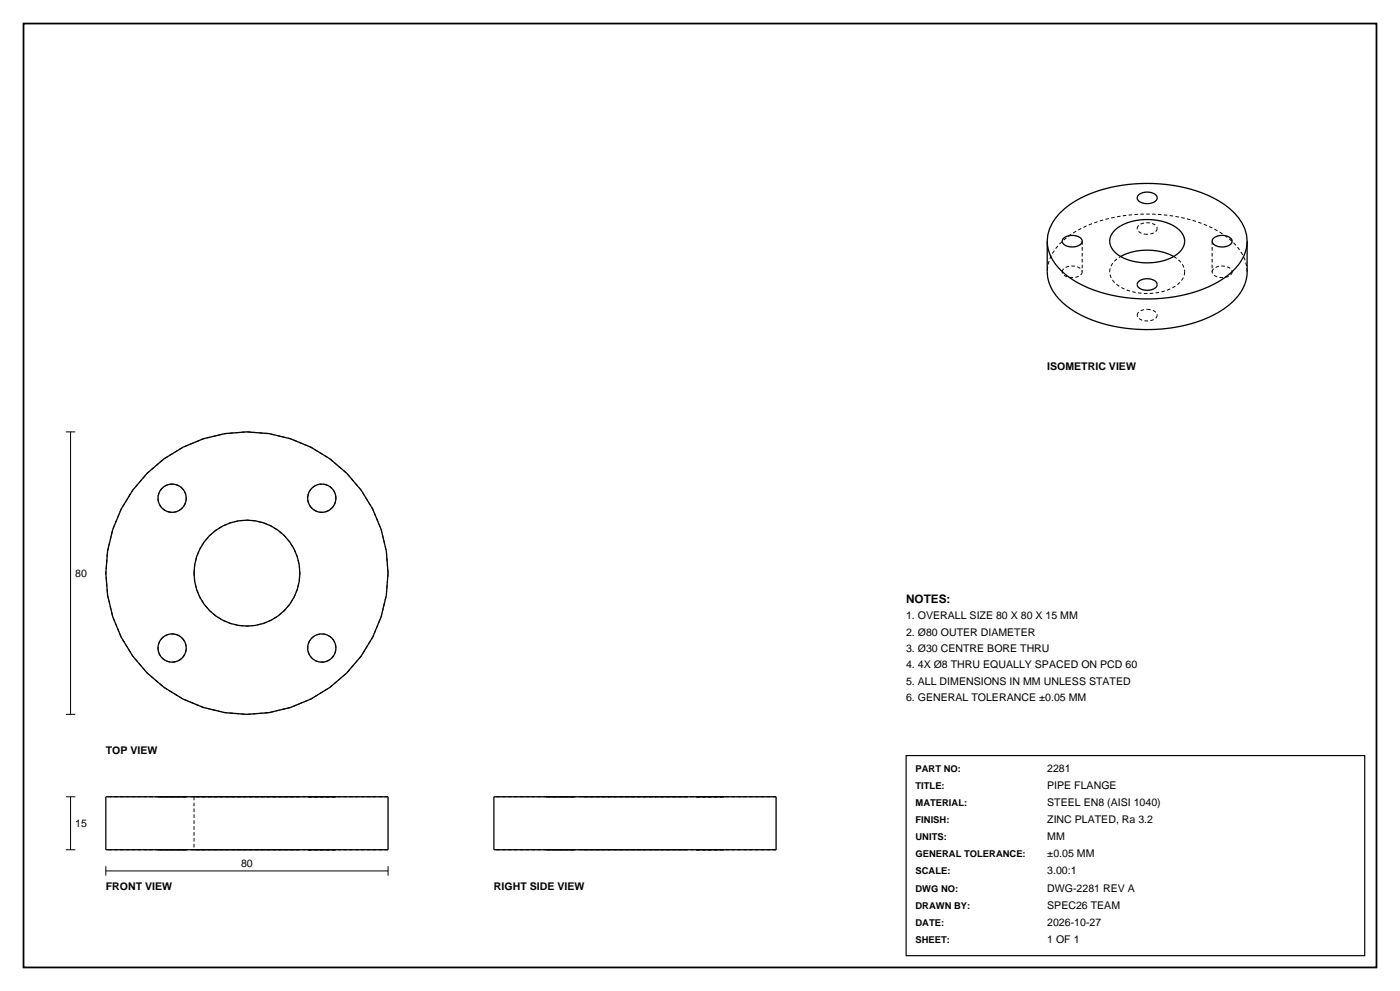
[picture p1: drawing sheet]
<svg xmlns="http://www.w3.org/2000/svg" width="420mm" height="297mm" viewBox="0 0 420 297" stroke-linecap="round" stroke-linejoin="round" font-family="sans-serif">
<path d="M7.1 7.1h405.8v282.8h-405.8z" fill="none" stroke="#000" stroke-width=".53"/>
<g fill="none" stroke="#000" stroke-width=".3" stroke-dasharray="1.1 .7" stroke-linecap="butt">
<path d="M324.7 72.3v9.2M341.2 68.5a3 3 0 0 1 3.5-1.7 2.5 2.5 0 0 1 2.5 1.7M344.2 70.2l-2.1-.5-.7-.5-.2-.7M347.2 68.5l-.3 .7-.7 .5-2 .5M352.1 76.9l1.4 1 1 1.1 .7 1.2 .2 1.3M363.6 72.3v9.2M318.7 81.5a3 3 0 0 1 3.5-1.7 2.5 2.5 0 0 1 2.5 1.7M324.7 81.5a3 3 0 0 1-3.6 1.7 2.5 2.5 0 0 1-2.4-1.7M332.9 81.5l.2-1.3 .7-1.2 1-1.1 1.4-1M341.2 94.5l.2-.7 .7-.6 2.1-.5M344.2 92.7l2 .5 .7 .6 .3 .7M347.2 94.5a3 3 0 0 1-3.6 1.7 2.5 2.5 0 0 1-2.4-1.7"/>
<path d="M355.4 81.5a6.6 6.6 0 0 1-5 5.4 17.1 17.1 0 0 1-15.6-1.8l-.9-1a4.3 4.3 0 0 1-1-2.6M363.6 81.5a3 3 0 0 1 3.6-1.7 2.5 2.5 0 0 1 2.4 1.7M369.6 81.5a3 3 0 0 1-3.5 1.7 2.5 2.5 0 0 1-2.5-1.7M374.1 81.5a14.9 14.9 0 0 0-8.2-11.9 46.9 46.9 0 0 0-33-4.2 28.9 28.9 0 0 0-16.2 9.1 11.5 11.5 0 0 0-2.5 7M54.6 152.3a4.2 4.2 0 0 1-7-1.7 4.2 4.2 0 0 1 4.7-5.5 4.2 4.2 0 0 1 2.8 6.7l-.5 .5M93.5 152.3a4.2 4.2 0 0 1 1.7-7 4.2 4.2 0 0 1 5.5 4.7 4.2 4.2 0 0 1-6.7 2.7l-.5-.4M58.2 171.8a15.9 15.9 0 0 1 23.1-14.2 15.9 15.9 0 0 1 2.1 27 15.9 15.9 0 0 1-25-10.4l-.2-2.4M116.4 171.8a42.3 42.3 0 0 0-61.5-37.8 42.3 42.3 0 0 0-5.7 72 42.3 42.3 0 0 0 66.7-27.6l.5-6.6M54.6 191.2a4.2 4.2 0 0 1-1.7 7 4.2 4.2 0 0 1-5.4-4.6 4.2 4.2 0 0 1 6.6-2.8l.5 .4M93.5 191.2a4.2 4.2 0 0 1 7.1 1.7 4.2 4.2 0 0 1-4.7 5.5 4.2 4.2 0 0 1-2.8-6.7l.4-.5M47.4 238.8h7.2M47.4 238.8h8.5"/>
<path d="M54.6 238.8h1.3M54.6 238.8h-7.2M55.9 238.8h-8.5M55.9 238.8h-1.3M58.2 238.8h31.8M58.2 238.8v15.9M90 238.8h-31.8M92.3 238.8h1.2M92.3 238.8h8.5M93.5 238.8h7.3M93.5 238.8h-1.2M100.8 238.8h-8.5"/>
<path d="M100.8 238.8h-7.3M116.4 238.8h-84.7M163.8 238.8h8.5M163.8 238.8h7.2M171 238.8h-7.2M171 238.8h1.3M172.3 238.8h-1.3M172.3 238.8h-8.5M174.6 238.8h15.9M190.5 238.8h15.9M206.4 238.8h-31.8M208.7 238.8h8.5"/>
<path d="M208.7 238.8h1.3M210 238.8h-1.3M210 238.8h7.2M217.2 238.8h-7.2M217.2 238.8h-8.5M232.8 238.8h-84.6M47.4 254.7h7.2M47.4 254.7h8.5M54.6 254.7h1.3M54.6 254.7h-7.2M55.9 254.7h-8.5M55.9 254.7h-1.3"/>
<path d="M58.2 254.7h31.8M90 254.7h-31.8M92.3 254.7h1.2M92.3 254.7h8.5M93.5 254.7h7.3M93.5 254.7h-1.2M100.8 254.7h-8.5M100.8 254.7h-7.3M116.4 254.7h-84.7M163.8 254.7h8.5M163.8 254.7h7.2M171 254.7h-7.2"/>
<path d="M171 254.7h1.3M172.3 254.7h-1.3M172.3 254.7h-8.5M174.6 254.7h15.9M190.5 254.7h15.9M206.4 254.7h-31.8M208.7 254.7h8.5M208.7 254.7h1.3M210 254.7h-1.3M210 254.7h7.2M217.2 254.7h-7.2M217.2 254.7h-8.5"/>
<path d="M232.8 254.7h-84.6"/>
</g>
<g fill="none" stroke="#000" stroke-width=".39">
<path d="M341.5 58.5a4 4 0 0 1 5.6 .4 2.16 2.16 0 0 1-2.4 2.1l-1.5-.1-1.3-.5a1.23 1.23 0 0 1-.4-1.9zM314.2 72.3v4.6a15.8 15.8 0 0 0 1.6 10.2 26.1 26.1 0 0 0 16.1 10.2 47.1 47.1 0 0 0 33.8-3.8 15.3 15.3 0 0 0 8.4-11.6v-9.6M314.2 72.3a14.8 14.8 0 0 0 8.1 11.8 46.7 46.7 0 0 0 33.3 4.2 27.8 27.8 0 0 0 15.3-8.2 11.9 11.9 0 0 0 3.2-7.8M314.2 72.3a14.9 14.9 0 0 1 8.2-11.9 46.9 46.9 0 0 1 33-4.2 28.9 28.9 0 0 1 16.2 9.1 11.5 11.5 0 0 1 2.5 7M319 71.4a4 4 0 0 1 5.6 .5 2.09 2.09 0 0 1-2.4 2.1 3.3 3.3 0 0 1-3.5-1.5zM334.4 69l.5-.4a16.5 16.5 0 0 1 18.8 .3 4.5 4.5 0 0 1-.8 7.5 16.8 16.8 0 0 1-18.1-.5 4.2 4.2 0 0 1-1-6.1zM336.2 76.9a17.6 17.6 0 0 1 15.9 0M364 71.4a4 4 0 0 1 5.6 .5 2.09 2.09 0 0 1-2.4 2.1 3.3 3.3 0 0 1-3.5-1.5zM341.5 84.4l1-.6 1.4-.3 1.4 .2 1.1 .4a1.36 1.36 0 0 1 .7 1.6 1.36 1.36 0 0 1-1.3 1 4 4 0 0 1-4.6-1.1v-.6zM31.7 238.8h84.7v15.9h-84.7zM148.2 238.8h84.6v15.9h-84.6z"/>
<circle cx="51.6" cy="149.3" r="4.2"/>
<circle cx="96.5" cy="149.3" r="4.2"/>
<circle cx="74.1" cy="171.8" r="42.3"/>
<circle cx="74.1" cy="171.8" r="15.9"/>
<circle cx="51.6" cy="194.2" r="4.2"/>
<circle cx="96.5" cy="194.2" r="4.2"/>
</g>
<path d="M19.8 129.4h2.8M21.2 129.4v84.7M19.8 214.1h2.8M19.8 238.8h2.8M21.2 238.8v15.9M19.8 254.7h2.8M31.7 259.6v2.8M116.4 259.6v2.8M31.7 261h84.7" fill="none" stroke="#000" stroke-width=".3"/>
<path d="M271.8 226.4h137.6v60h-137.6z" fill="none" stroke="#000" stroke-width=".35"/>
<text font-size="3.5" x="271.8" y="180.6">NOTES:</text>
<g font-size="3.2">
<text x="314.2" y="110.8">ISOMETRIC VIEW</text>
<text x="22.6" y="172.8">80</text>
<text x="271.8" y="185.5">1. OVERALL SIZE 80 X 80 X 15 MM</text>
<text x="271.8" y="190.5">2. Ø80 OUTER DIAMETER</text>
<text x="271.8" y="195.4">3. Ø30 CENTRE BORE THRU</text>
<text x="271.8" y="200.3">4. 4X Ø8 THRU EQUALLY SPACED ON PCD 60</text>
<text x="271.8" y="205.3">5. ALL DIMENSIONS IN MM UNLESS STATED</text>
<text x="271.8" y="210.2">6. GENERAL TOLERANCE ±0.05 MM</text>
<text x="31.7" y="226.1">TOP VIEW</text>
<text x="314.2" y="231.4">2281</text>
<text x="314.2" y="236.5">PIPE FLANGE</text>
<text x="314.2" y="241.6">STEEL EN8 (AISI 1040)</text>
<text x="22.6" y="247.8">15</text>
<text x="314.2" y="246.7">ZINC PLATED, Ra 3.2</text>
<text x="314.2" y="251.8">MM</text>
<text x="314.2" y="257">±0.05 MM</text>
<text x="72.3" y="260">80</text>
<text x="314.2" y="262.1">3.00:1</text>
<text x="31.7" y="266.7">FRONT VIEW</text>
<text x="148.2" y="266.7">RIGHT SIDE VIEW</text>
<text x="314.2" y="267.2">DWG-2281 REV A</text>
<text x="314.2" y="272.3">SPEC26 TEAM</text>
<text x="314.2" y="277.4">2026-10-27</text>
<text x="314.2" y="282.5">1 OF 1</text>
</g>
<g font-size="2.8">
<text x="274.7" y="231.4">PART NO:</text>
<text x="274.7" y="236.5">TITLE:</text>
<text x="274.7" y="241.6">MATERIAL:</text>
<text x="274.7" y="246.7">FINISH:</text>
<text x="274.7" y="251.8">UNITS:</text>
<text x="274.7" y="257">GENERAL TOLERANCE:</text>
<text x="274.7" y="262.1">SCALE:</text>
<text x="274.7" y="267.2">DWG NO:</text>
<text x="274.7" y="272.3">DRAWN BY:</text>
<text x="274.7" y="277.4">DATE:</text>
<text x="274.7" y="282.5">SHEET:</text>
</g>
</svg>
